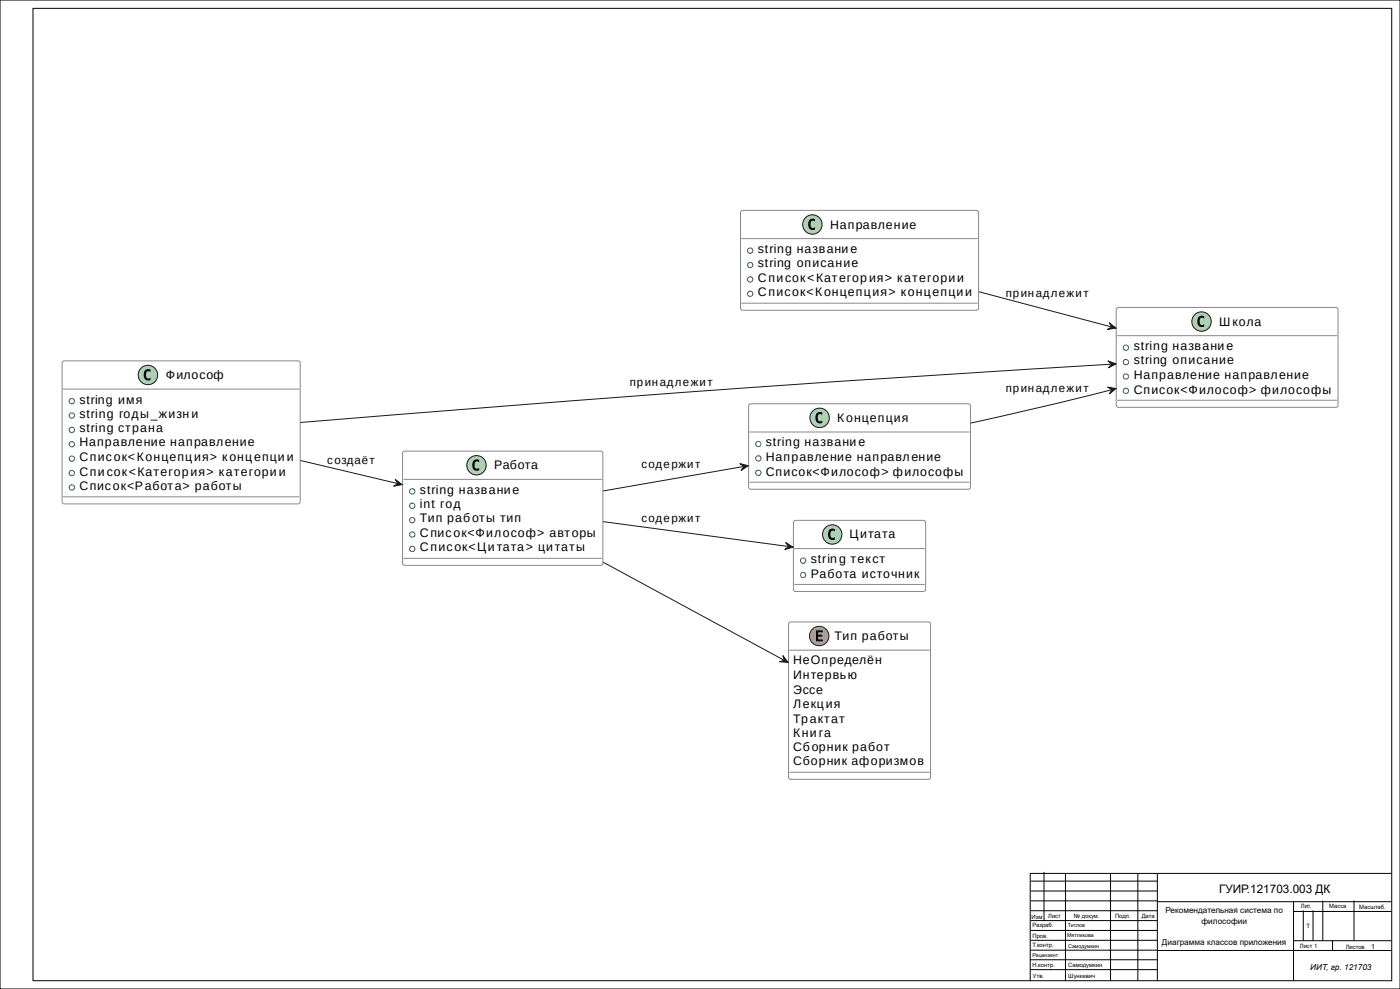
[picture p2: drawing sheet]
<svg xmlns="http://www.w3.org/2000/svg" width="841mm" height="594mm" viewBox="0 0 841 594" stroke-linecap="round" stroke-linejoin="round" font-family="sans-serif">
<g fill="none" stroke="#000" stroke-width=".6">
<path d="M0 0h841v594h-841zM20 5v584h816v-584h-816M619 535h76M619 529h76M627 524v29M640 525v64M667 525v64M684 525v64M695 525v64M836 525h-217v64M619 559h76M619 553h76"/>
<path d="M619 547h76M619 541h76M696 542h140M777 542v47M777 547h59M783 547v18M789 547v18M795 541v24M813 541v24M619 576h76M619 565h76M619 571h76"/>
<path d="M696 571h140M777 565h59M800 565v6M619 582h76"/>
</g>
<path d="M696 543h79v25h-79z" fill="none" stroke="#fff" stroke-width=".76"/>
<path d="M445 127l142-1 1 2v57l-1 1h-141l-1-1v-57z" fill="none" stroke="#888" stroke-width=".6"/>
<circle cx="488" cy="135" r="6" fill="#add1b2"/>
<circle cx="488" cy="135" r="6" fill="none" stroke="#181818" stroke-width=".6"/>
<path d="M487 132l2-1 1 2h-1a2.1 2.1 0 0 0-2 2 2.1 2.1 0 0 0 2 2l1-1v2a3 3 0 0 1-4-1 3 3 0 0 1 0-3z" fill-rule="evenodd" fill="#000"/>
<path d="M445 143h142M445 182h142M671 185h132l1 1v58l-2 1h-131v-2v-57z" fill="none" stroke="#888" stroke-width=".6"/>
<g fill="none" stroke="#038048" stroke-width=".6">
<circle cx="451" cy="159" r="1.6"/>
<circle cx="451" cy="151" r="1.6"/>
<circle cx="451" cy="168" r="1.6"/>
<circle cx="451" cy="176" r="1.6"/>
</g>
<circle cx="722" cy="193" r="6" fill="#add1b2"/>
<circle cx="722" cy="193" r="6" fill="none" stroke="#181818" stroke-width=".6"/>
<path d="M720 190h3v1a2.1 2.1 0 0 0-2 2 2.1 2.1 0 0 0 2 2v1a3 3 0 0 1-3-1 3 3 0 0 1-1-3z" fill-rule="evenodd" fill="#000"/>
<path d="M671 202h132M450 243h1h131l1 1v49l-1 1h-131l-1-1zM671 240h132" fill="none" stroke="#888" stroke-width=".6"/>
<g fill="none" stroke="#038048" stroke-width=".6">
<circle cx="676" cy="217" r="1.6"/>
<circle cx="676" cy="209" r="1.6"/>
<circle cx="676" cy="226" r="1.6"/>
<circle cx="676" cy="235" r="1.6"/>
</g>
<circle cx="492" cy="251" r="6" fill="#add1b2"/>
<circle cx="492" cy="251" r="6" fill="none" stroke="#181818" stroke-width=".6"/>
<path d="M491 248h3v1h-1a2.1 2.1 0 0 0-2 2 2.1 2.1 0 0 0 2 2h1v1a3 3 0 0 1-4-1 3 3 0 0 1 0-3z" fill-rule="evenodd" fill="#000"/>
<path d="M38 217h1h141v1v84l-1 1-141-1-1-1zM450 259h132M450 290h132" fill="none" stroke="#888" stroke-width=".6"/>
<g fill="none" stroke="#038048" stroke-width=".6">
<circle cx="456" cy="267" r="1.6"/>
<circle cx="456" cy="275" r="1.6"/>
<circle cx="456" cy="284" r="1.6"/>
</g>
<circle cx="89" cy="225" r="6" fill="#add1b2"/>
<circle cx="89" cy="225" r="6" fill="none" stroke="#181818" stroke-width=".6"/>
<path d="M87 222h2h1v1a2.1 2.1 0 0 0-2 2 2.1 2.1 0 0 0 2 2v1a3 3 0 0 1-3 0 3 3 0 0 1-1-4z" fill-rule="evenodd" fill="#000"/>
<path d="M38 234h142M242 272l1-1h119v1v67l-1 1-119-1v-1zM38 298h142" fill="none" stroke="#888" stroke-width=".6"/>
<g fill="none" stroke="#038048" stroke-width=".6">
<circle cx="43" cy="250" r="1.6"/>
<circle cx="43" cy="258" r="1.6"/>
<circle cx="43" cy="241" r="1.6"/>
<circle cx="43" cy="275" r="1.6"/>
<circle cx="43" cy="267" r="1.6"/>
<circle cx="43" cy="293" r="1.6"/>
<circle cx="43" cy="284" r="1.6"/>
</g>
<circle cx="286" cy="279" r="6" fill="#add1b2"/>
<circle cx="286" cy="279" r="6" fill="none" stroke="#181818" stroke-width=".6"/>
<path d="M285 276h2l1 2-1-1a2.1 2.1 0 0 0-2 2 2.1 2.1 0 0 0 2 2h1v1a3 3 0 0 1-4 0 3 3 0 0 1 0-4z" fill-rule="evenodd" fill="#000"/>
<path d="M242 288h120M477 313h79v1v41h-1h-78v-1v-40zM242 335h120" fill="none" stroke="#888" stroke-width=".6"/>
<g fill="none" stroke="#038048" stroke-width=".6">
<circle cx="248" cy="295" r="1.6"/>
<circle cx="248" cy="304" r="1.6"/>
<circle cx="248" cy="312" r="1.6"/>
<circle cx="248" cy="321" r="1.6"/>
<circle cx="248" cy="330" r="1.6"/>
</g>
<circle cx="500" cy="321" r="6" fill="#add1b2"/>
<circle cx="500" cy="321" r="6" fill="none" stroke="#181818" stroke-width=".6"/>
<path d="M498 318h2h2v1h-1a2.1 2.1 0 0 0-2 2 2.1 2.1 0 0 0 2 2h1v1a3 3 0 0 1-4-1 3 3 0 0 1 0-3z" fill-rule="evenodd" fill="#000"/>
<path d="M477 329h79M477 351h79M474 374h84h1v93l-1 1h-83h-1v-93z" fill="none" stroke="#888" stroke-width=".6"/>
<g fill="none" stroke="#038048" stroke-width=".6">
<circle cx="482" cy="337" r="1.6"/>
<circle cx="482" cy="345" r="1.6"/>
</g>
<circle cx="492" cy="382" r="6" fill="#eb937f"/>
<g fill="none" stroke="#181818" stroke-width=".6">
<path d="M667 219l-234 15-252 20"/>
<circle cx="492" cy="382" r="6"/>
</g>
<path d="M490 379h4v1h-3v1h3v1h-3v2h3v1h-4z" fill-rule="evenodd" fill="#000"/>
<path d="M474 390h84M474 464h84" fill="none" stroke="#888" stroke-width=".6"/>
<path d="M666 217l4 2-4 2 2-2z" fill-rule="evenodd" fill="#181818"/>
<path d="M666 217l4 2-4 2 2-2zM180 277l58 13" fill="none" stroke="#181818" stroke-width=".6"/>
<path d="M237 288l5 3-6 1 3-2z" fill-rule="evenodd" fill="#181818"/>
<path d="M237 288l5 3-6 1 3-2zM362 313l111 15" fill="none" stroke="#181818" stroke-width=".6"/>
<path d="M472 326l4 3-5 1 3-2z" fill-rule="evenodd" fill="#181818"/>
<path d="M446 280l-84 15M472 326l4 3-5 1 3-2z" fill="none" stroke="#181818" stroke-width=".6"/>
<path d="M444 278l5 2-4 3 2-3z" fill-rule="evenodd" fill="#181818"/>
<path d="M588 175l79 21M444 278l5 2-4 3 2-3z" fill="none" stroke="#181818" stroke-width=".6"/>
<path d="M666 194l4 3-5 1 3-2z" fill-rule="evenodd" fill="#181818"/>
<path d="M666 194l4 3-5 1 3-2zM667 234l-84 20" fill="none" stroke="#181818" stroke-width=".6"/>
<path d="M665 233h5l-4 4 2-3z" fill-rule="evenodd" fill="#181818"/>
<path d="M665 233h5l-4 4 2-3zM362 338l109 58" fill="none" stroke="#181818" stroke-width=".6"/>
<path d="M470 394l3 4-5-1h3z" fill-rule="evenodd" fill="#181818"/>
<path d="M470 394l3 4-5-1h3z" fill="none" stroke="#181818" stroke-width=".6"/>
<g font-size="7.4">
<text x="499" y="137">Направление</text>
<text x="455" y="152">string название</text>
<text x="455" y="161">string описание</text>
<text x="455" y="170">Список&lt;Категория&gt; категории</text>
<text x="455" y="178">Список&lt;Концепция&gt; концепции</text>
<text x="732" y="196">Школа</text>
<text x="681" y="210">string название</text>
<text x="681" y="219">string описание</text>
<text x="100" y="227">Философ</text>
<text x="681" y="228">Направление направление</text>
<text x="681" y="236">Список&lt;Философ&gt; философы</text>
<text x="48" y="243">string имя</text>
<text x="48" y="251">string годы_жизни</text>
<text x="503" y="253">Концепция</text>
<text x="48" y="260">string страна</text>
<text x="48" y="268">Направление направление</text>
<text x="460" y="268">string название</text>
<text x="48" y="277">Список&lt;Концепция&gt; концепции</text>
<text x="297" y="282">Работа</text>
<text x="460" y="277">Направление направление</text>
<text x="48" y="286">Список&lt;Категория&gt; категории</text>
<text x="460" y="286">Список&lt;Философ&gt; философы</text>
<text x="48" y="294">Список&lt;Работа&gt; работы</text>
<text x="252" y="297">string название</text>
<text x="252" y="305">int год</text>
<text x="252" y="314">Тип работы тип</text>
<text x="252" y="323">Список&lt;Философ&gt; авторы</text>
<text x="510" y="323">Цитата</text>
<text x="252" y="331">Список&lt;Цитата&gt; цитаты</text>
<text x="487" y="338">string текст</text>
<text x="487" y="347">Работа источник</text>
<text x="501" y="384">Тип работы</text>
<text x="476" y="399">НеОпределён</text>
<text x="476" y="408">Интервью</text>
<text x="476" y="417">Эссе</text>
<text x="476" y="425">Лекция</text>
<text x="476" y="434">Трактат</text>
<text x="476" y="443">Книга</text>
<text x="476" y="451">Сборник работ</text>
<text x="476" y="459">Сборник афоризмов</text>
</g>
<text font-size="7.1" x="732" y="536">ГУИР.121703.003 ДК</text>
<g font-size="6.9">
<text x="604" y="179">принадлежит</text>
<text x="378" y="232">принадлежит</text>
<text x="604" y="235">принадлежит</text>
<text x="197" y="279">создаёт</text>
<text x="385" y="281">содержит</text>
<text x="385" y="314">содержит</text>
</g>
<g font-size="4.9">
<text x="700" y="548">Рекомендательная система по</text>
<text x="722" y="555">философии</text>
<text x="698" y="568">Диаграмма классов приложения</text>
<text x="787" y="583">ИИТ, гр. 121703</text>
</g>
<text font-size="4.2" x="824" y="570">1</text>
<g font-size="3.5">
<text x="781" y="546">Лит.</text>
<text x="799" y="546">Масса</text>
<text x="620" y="552">Изм</text>
<text x="630" y="552">Лист</text>
<text x="645" y="552">№ докум.</text>
<text x="670" y="552">Подп.</text>
<text x="686" y="552">Дата</text>
<text x="816" y="546">Масштаб.</text>
<text x="620" y="557">Разраб.</text>
<text x="785" y="557">Т</text>
<text x="620" y="563">Пров.</text>
<text x="620" y="569">Т.контр.</text>
<text x="781" y="569">Лист 1</text>
<text x="808" y="570">Листов</text>
<text x="620" y="581">Н.контр.</text>
<text x="642" y="581">Самодумкин</text>
<text x="621" y="587">Утв.</text>
<text x="642" y="587">Шункевич</text>
</g>
<g font-size="3.2">
<text x="641" y="557">Титлов</text>
<text x="641" y="563">Мятликова</text>
<text x="642" y="569">Самодумкин</text>
<text x="620" y="575">Рецензент</text>
</g>
</svg>
